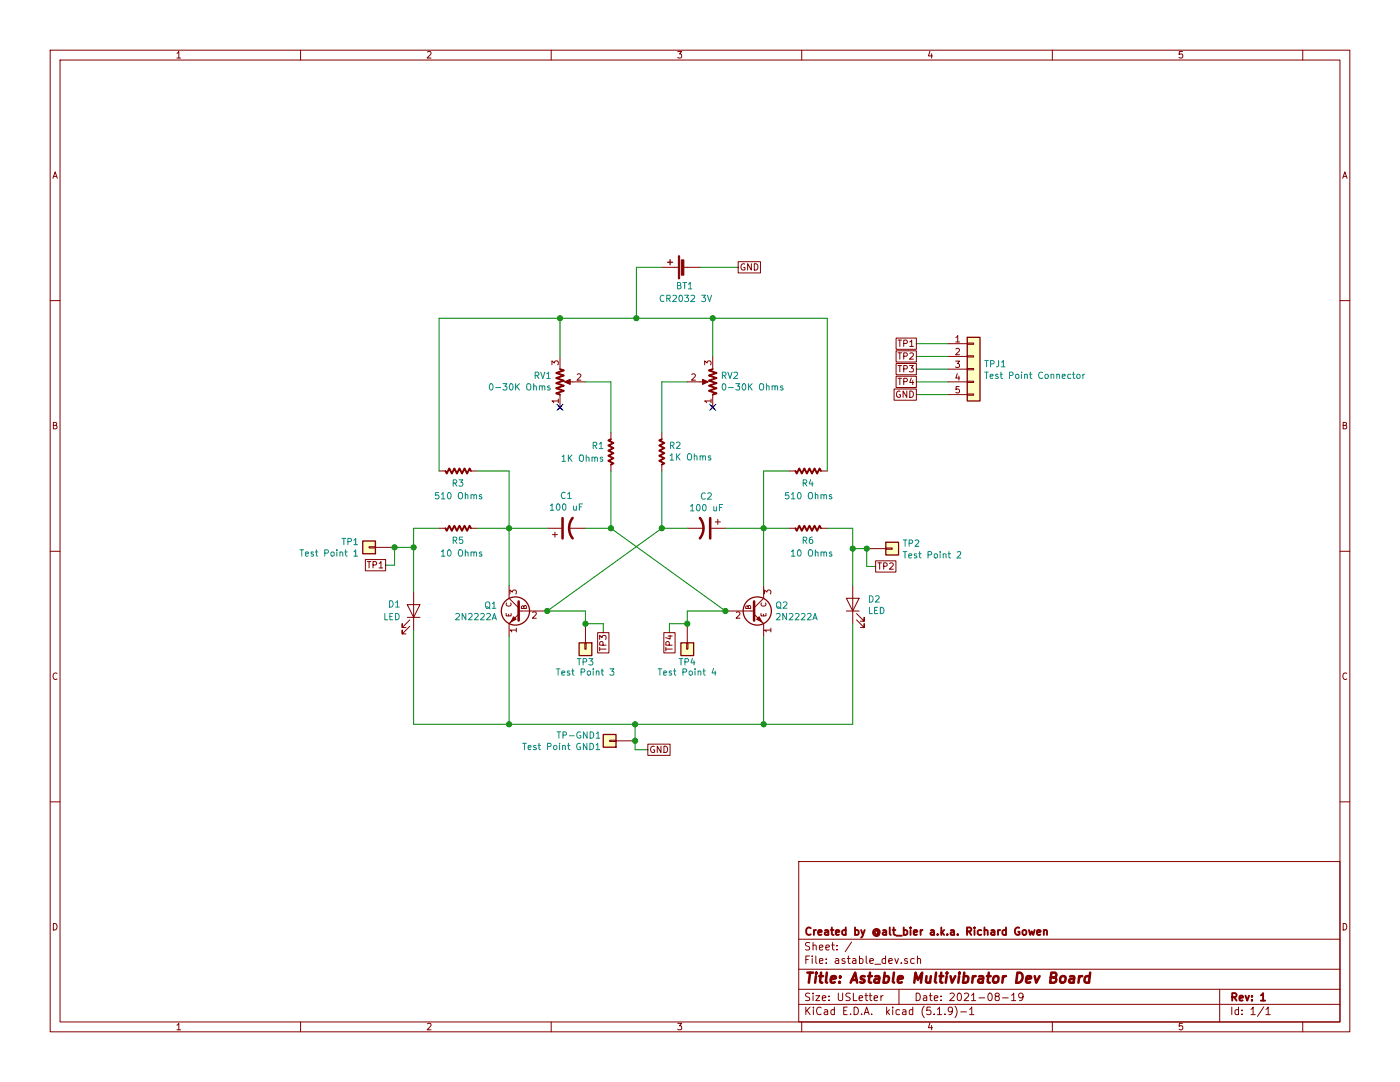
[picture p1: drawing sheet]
EESchema Schematic File Version 4
EELAYER 30 0
EELAYER END
$Descr USLetter 11000 8500
encoding utf-8
Sheet 1 1
Title "Astable Multivibrator Dev Board"
Date "2021-08-19"
Rev "1"
Comp "Created by @alt_bier a.k.a. Richard Gowen"
Comment1 ""
Comment2 ""
Comment3 ""
Comment4 ""
$EndDescr
$Comp
L 0_local:Battery_CR2032 BT1
U 1 1
P 5400 2100
F 0 "BT1" V 5250 2050 50  0000 L CNN
F 1 "CR2032 3V" V 5150 1900 50  0000 L CNN
F 2 "0_local:BatteryHolder_CR2032-BS-2-1_Front_backsilk" V 5250 2210 50  0001 C CNN
F 3 "~" V 5400 2160 50  0001 C CNN
	1    5400 2100
	0    -1   -1   0   
$EndComp
$Comp
L 0_local:CP_Radial_D5 C1
U 1 1
P 4450 4150
F 0 "C1" V 4702 4150 50  0000 C CNN
F 1 "100 uF" V 4611 4150 50  0000 C CNN
F 2 "0_local:CP_Radial_D5.0mm_P2.00mm_backsilk" H 4450 4150 50  0001 C CNN
F 3 "~" H 4450 4150 50  0001 C CNN
	1    4450 4150
	0    -1   -1   0   
$EndComp
$Comp
L 0_local:CP_Radial_D5 C2
U 1 1
P 5550 4150
F 0 "C2" V 5298 4150 50  0000 C CNN
F 1 "100 uF" V 5389 4150 50  0000 C CNN
F 2 "0_local:CP_Radial_D5.0mm_P2.00mm_backsilk" H 5550 4150 50  0001 C CNN
F 3 "~" H 5550 4150 50  0001 C CNN
	1    5550 4150
	0    1    1    0   
$EndComp
$Comp
L 0_local:Q_2222A_TO92 Q1
U 1 1
P 4100 4800
F 0 "Q1" H 4291 4846 50  0000 L CNN
F 1 "2N2222A" H 4291 4755 50  0000 L CNN
F 2 "0_local:Q_2222A_TO-92_Inline_back-silk" H 4300 4725 50  0001 L CIN
F 3 "https://www.onsemi.com/pub/Collateral/PN2222-D.PDF" H 4100 4800 50  0001 L CNN
	1    4100 4800
	-1   0    0    -1  
$EndComp
$Comp
L 0_local:Q_2222A_TO92 Q2
U 1 1
P 5900 4800
F 0 "Q2" H 6090 4846 50  0000 L CNN
F 1 "2N2222A" H 6090 4755 50  0000 L CNN
F 2 "0_local:Q_2222A_TO-92_Inline_back-silk" H 6100 4725 50  0001 L CIN
F 3 "https://www.onsemi.com/pub/Collateral/PN2222-D.PDF" H 5900 4800 50  0001 L CNN
	1    5900 4800
	1    0    0    -1  
$EndComp
$Comp
L 0_local:R_Axial_Z_L3.6 R2
U 1 1
P 5200 3550
F 0 "R2" H 5147 3504 50  0000 R CNN
F 1 "1K Ohms" H 5147 3595 50  0000 R CNN
F 2 "0_local:R_Axial_DIN0204_L3.6mm_D1.6mm_P5.08mm_Horizontal_backsilk" V 5050 3550 50  0001 C CNN
F 3 "~" H 5120 3550 50  0001 C CNN
	1    5200 3550
	-1   0    0    1   
$EndComp
$Comp
L 0_local:R_Axial_Z_L3.6 R1
U 1 1
P 4800 3550
F 0 "R1" H 4750 3600 50  0000 R CNN
F 1 "1K Ohms" H 4750 3500 50  0000 R CNN
F 2 "0_local:R_Axial_DIN0204_L3.6mm_D1.6mm_P5.08mm_Horizontal_backsilk" V 4650 3550 50  0001 C CNN
F 3 "~" H 4720 3550 50  0001 C CNN
	1    4800 3550
	1    0    0    -1  
$EndComp
Wire Wire Line
	4600 3000 4800 3000
Wire Wire Line
	4800 3000 4800 3400
Wire Wire Line
	5400 3000 5200 3000
Wire Wire Line
	5200 3000 5200 3400
Wire Wire Line
	4800 3700 4800 4150
Wire Wire Line
	4800 4150 4600 4150
Wire Wire Line
	5200 3700 5200 4150
Wire Wire Line
	5200 4150 5400 4150
NoConn ~ 4400 3200
NoConn ~ 5600 3200
Wire Wire Line
	4800 4150 5700 4800
Connection ~ 4800 4150
Wire Wire Line
	5200 4150 4300 4800
Connection ~ 5200 4150
$Comp
L 0_local:R_Axial_Z_L3.6 R5
U 1 1
P 3600 4150
F 0 "R5" V 3500 4100 50  0000 L CNN
F 1 "10 Ohms" V 3400 3950 50  0000 L CNN
F 2 "0_local:R_Axial_DIN0204_L3.6mm_D1.6mm_P5.08mm_Horizontal_backsilk" V 3450 4150 50  0001 C CNN
F 3 "~" H 3520 4150 50  0001 C CNN
	1    3600 4150
	0    -1   -1   0   
$EndComp
$Comp
L 0_local:R_Axial_Z_L3.6 R6
U 1 1
P 6350 4150
F 0 "R6" V 6250 4100 50  0000 L CNN
F 1 "10 Ohms" V 6150 3950 50  0000 L CNN
F 2 "0_local:R_Axial_DIN0204_L3.6mm_D1.6mm_P5.08mm_Horizontal_backsilk" V 6200 4150 50  0001 C CNN
F 3 "~" H 6270 4150 50  0001 C CNN
	1    6350 4150
	0    -1   -1   0   
$EndComp
Wire Wire Line
	4400 2800 4400 2500
Text GLabel 5800 2100 2    50   UnSpc ~ 0
GND
Wire Wire Line
	5500 2100 5800 2100
Wire Wire Line
	5700 4150 6000 4150
Wire Wire Line
	6000 4150 6000 3700
Wire Wire Line
	4300 4150 4000 4150
Wire Wire Line
	4000 4150 4000 3700
Wire Wire Line
	6000 4150 6200 4150
Connection ~ 6000 4150
Wire Wire Line
	4000 4150 3750 4150
Connection ~ 4000 4150
Text GLabel 5090 5890 2    50   UnSpc ~ 0
GND
Wire Wire Line
	4990 5690 4990 5820
Wire Wire Line
	4990 5890 5090 5890
Wire Wire Line
	4000 4600 4000 4150
Wire Wire Line
	6000 4600 6000 4150
Wire Wire Line
	5000 2500 5000 2100
Wire Wire Line
	5000 2100 5200 2100
Connection ~ 5000 2500
Wire Wire Line
	5000 2500 4400 2500
Wire Wire Line
	5000 2500 5600 2500
Wire Wire Line
	5600 2800 5600 2500
$Comp
L 0_local:R_RHE_5mm RV1
U 1 1
P 4400 3000
F 0 "RV1" H 4337 2954 50  0000 R CNN
F 1 "0-30K Ohms" H 4337 3045 50  0000 R CNN
F 2 "0_local:R_Potentiometer_3pin_THT_5mm_backsilk_anno" V 4830 3080 50  0001 C CNN
F 3 "~" H 4400 3000 50  0001 C CNN
	1    4400 3000
	1    0    0    1   
$EndComp
$Comp
L 0_local:R_RHE_5mm RV2
U 1 1
P 5600 3000
F 0 "RV2" H 5538 2954 50  0000 R CNN
F 1 "0-30K Ohms" H 5538 3045 50  0000 R CNN
F 2 "0_local:R_Potentiometer_3pin_THT_5mm_backsilk_anno" V 6030 3080 50  0001 C CNN
F 3 "~" H 5600 3000 50  0001 C CNN
	1    5600 3000
	-1   0    0    1   
$EndComp
Wire Wire Line
	6000 3700 6200 3700
$Comp
L 0_local:R_Axial_Z_L3.6 R3
U 1 1
P 3600 3700
F 0 "R3" V 3500 3650 50  0000 L CNN
F 1 "510 Ohms" V 3400 3500 50  0000 L CNN
F 2 "0_local:R_Axial_DIN0204_L3.6mm_D1.6mm_P5.08mm_Horizontal_backsilk" V 3450 3700 50  0001 C CNN
F 3 "~" H 3520 3700 50  0001 C CNN
	1    3600 3700
	0    -1   -1   0   
$EndComp
Wire Wire Line
	4000 3700 3750 3700
Wire Wire Line
	3450 3700 3450 2500
Wire Wire Line
	3450 2500 4400 2500
Connection ~ 4400 2500
$Comp
L 0_local:R_Axial_Z_L3.6 R4
U 1 1
P 6350 3700
F 0 "R4" V 6250 3650 50  0000 L CNN
F 1 "510 Ohms" V 6150 3500 50  0000 L CNN
F 2 "0_local:R_Axial_DIN0204_L3.6mm_D1.6mm_P5.08mm_Horizontal_backsilk" V 6200 3700 50  0001 C CNN
F 3 "~" H 6270 3700 50  0001 C CNN
	1    6350 3700
	0    -1   -1   0   
$EndComp
Wire Wire Line
	6500 3700 6500 2500
Wire Wire Line
	6500 2500 5600 2500
Connection ~ 5600 2500
$Comp
L 0_local:LED_THT_3mm D2
U 1 1
P 6700 4750
F 0 "D2" V 6739 4633 50  0000 R CNN
F 1 "LED" V 6648 4633 50  0000 R CNN
F 2 "0_local:LED_D3.0mm-2_backsilk" H 6700 4500 50  0001 C CNN
F 3 "~" H 6700 4750 50  0001 C CNN
	1    6700 4750
	0    -1   -1   0   
$EndComp
$Comp
L 0_local:LED_THT_3mm D1
U 1 1
P 3250 4800
F 0 "D1" V 3300 4700 50  0000 R CNN
F 1 "LED" V 3200 4700 50  0000 R CNN
F 2 "0_local:LED_D3.0mm-2_backsilk" H 3250 4550 50  0001 C CNN
F 3 "~" H 3250 4800 50  0001 C CNN
	1    3250 4800
	0    1    -1   0   
$EndComp
Wire Wire Line
	3450 4150 3250 4150
Wire Wire Line
	6500 4150 6700 4150
$Comp
L 0_local:TestPoint_01x01 TP1
U 1 1
P 2900 4300
F 0 "TP1" H 3120 4260 50  0000 R CNN
F 1 "Test Point 1" H 3450 4350 50  0000 R CNN
F 2 "0_local:Conn_Pin_Header_Hole_1x01_Pitch2.54mm" H 3000 4120 50  0001 C CNN
F 3 "~" H 2900 4300 50  0001 C CNN
	1    2900 4300
	-1   0    0    1   
$EndComp
Text GLabel 3030 4440 0    50   UnSpc ~ 0
TP1
$Comp
L 0_local:TestPoint_01x01 TP-GND1
U 1 1
P 4790 5820
F 0 "TP-GND1" H 5210 5780 50  0000 R CNN
F 1 "Test Point GND1" H 5480 5870 50  0000 R CNN
F 2 "0_local:Conn_Pin_Header_Hole_1x01_Pitch2.54mm" H 4890 5640 50  0001 C CNN
F 3 "~" H 4790 5820 50  0001 C CNN
	1    4790 5820
	-1   0    0    1   
$EndComp
Connection ~ 4990 5820
Wire Wire Line
	4990 5820 4990 5890
Wire Wire Line
	3250 4150 3250 4300
Wire Wire Line
	6700 4150 6700 4310
Text GLabel 6880 4450 2    50   UnSpc ~ 0
TP2
$Comp
L 0_local:TestPoint_01x01 TP2
U 1 1
P 7010 4310
F 0 "TP2" H 7090 4352 50  0000 L CNN
F 1 "Test Point 2" H 7090 4261 50  0000 L CNN
F 2 "0_local:Conn_Pin_Header_Hole_1x01_Pitch2.54mm" H 7110 4130 50  0001 C CNN
F 3 "~" H 7010 4310 50  0001 C CNN
	1    7010 4310
	1    0    0    -1  
$EndComp
Wire Wire Line
	3100 4300 3250 4300
Connection ~ 3250 4300
Wire Wire Line
	3250 4300 3250 4650
Wire Wire Line
	3030 4440 3100 4440
Wire Wire Line
	3100 4440 3100 4300
Connection ~ 3100 4300
Wire Wire Line
	6810 4310 6700 4310
Connection ~ 6700 4310
Wire Wire Line
	6700 4310 6700 4600
Wire Wire Line
	6880 4450 6810 4450
Wire Wire Line
	6810 4450 6810 4310
Connection ~ 6810 4310
Text GLabel 4740 4970 3    50   UnSpc ~ 0
TP3
$Comp
L 0_local:TestPoint_01x01 TP3
U 1 1
P 4600 5100
F 0 "TP3" V 4700 5100 50  0000 C CNN
F 1 "Test Point 3" V 4780 5100 50  0000 C CNN
F 2 "0_local:Conn_Pin_Header_Hole_1x01_Pitch2.54mm" H 4700 4920 50  0001 C CNN
F 3 "~" H 4600 5100 50  0001 C CNN
	1    4600 5100
	0    1    1    0   
$EndComp
Text GLabel 5260 4970 3    50   UnSpc ~ 0
TP4
$Comp
L 0_local:TestPoint_01x01 TP4
U 1 1
P 5400 5100
F 0 "TP4" V 5500 5100 50  0000 C CNN
F 1 "Test Point 4" V 5580 5100 50  0000 C CNN
F 2 "0_local:Conn_Pin_Header_Hole_1x01_Pitch2.54mm" H 5500 4920 50  0001 C CNN
F 3 "~" H 5400 5100 50  0001 C CNN
	1    5400 5100
	0    1    1    0   
$EndComp
Wire Wire Line
	3250 4950 3250 5690
Wire Wire Line
	6700 4900 6700 5690
Wire Wire Line
	6000 5000 6000 5690
Wire Wire Line
	3250 5690 4000 5690
Connection ~ 6000 5690
Wire Wire Line
	6000 5690 6700 5690
Wire Wire Line
	4000 5000 4000 5690
Connection ~ 4000 5690
Wire Wire Line
	4000 5690 4990 5690
Connection ~ 4990 5690
Wire Wire Line
	4990 5690 6000 5690
Wire Wire Line
	4300 4800 4600 4800
Wire Wire Line
	4600 4800 4600 4900
Connection ~ 4300 4800
Wire Wire Line
	4740 4970 4740 4900
Wire Wire Line
	4740 4900 4600 4900
Connection ~ 4600 4900
Wire Wire Line
	5400 4900 5400 4800
Wire Wire Line
	5400 4800 5700 4800
Connection ~ 5700 4800
Wire Wire Line
	5260 4970 5260 4900
Wire Wire Line
	5260 4900 5400 4900
Connection ~ 5400 4900
$Comp
L 0_local:TestPoint_01x05 TPJ1
U 1 1
P 7650 2900
F 0 "TPJ1" H 7730 2942 50  0000 L CNN
F 1 "Test Point Connector" H 7730 2851 50  0000 L CNN
F 2 "0_local:Conn_Pin_Header_Hole_1x05_Pitch2.54mm" H 7630 2500 50  0001 C CNN
F 3 "~" H 7650 2900 50  0001 C CNN
	1    7650 2900
	1    0    0    -1  
$EndComp
Text GLabel 7200 2700 0    50   UnSpc ~ 0
TP1
Text GLabel 7200 2800 0    50   UnSpc ~ 0
TP2
Text GLabel 7200 2900 0    50   UnSpc ~ 0
TP3
Text GLabel 7200 3000 0    50   UnSpc ~ 0
TP4
Text GLabel 7200 3100 0    50   UnSpc ~ 0
GND
Wire Wire Line
	7450 2700 7200 2700
Wire Wire Line
	7450 2800 7200 2800
Wire Wire Line
	7450 2900 7200 2900
Wire Wire Line
	7450 3000 7200 3000
Wire Wire Line
	7450 3100 7200 3100
$EndSCHEMATC
